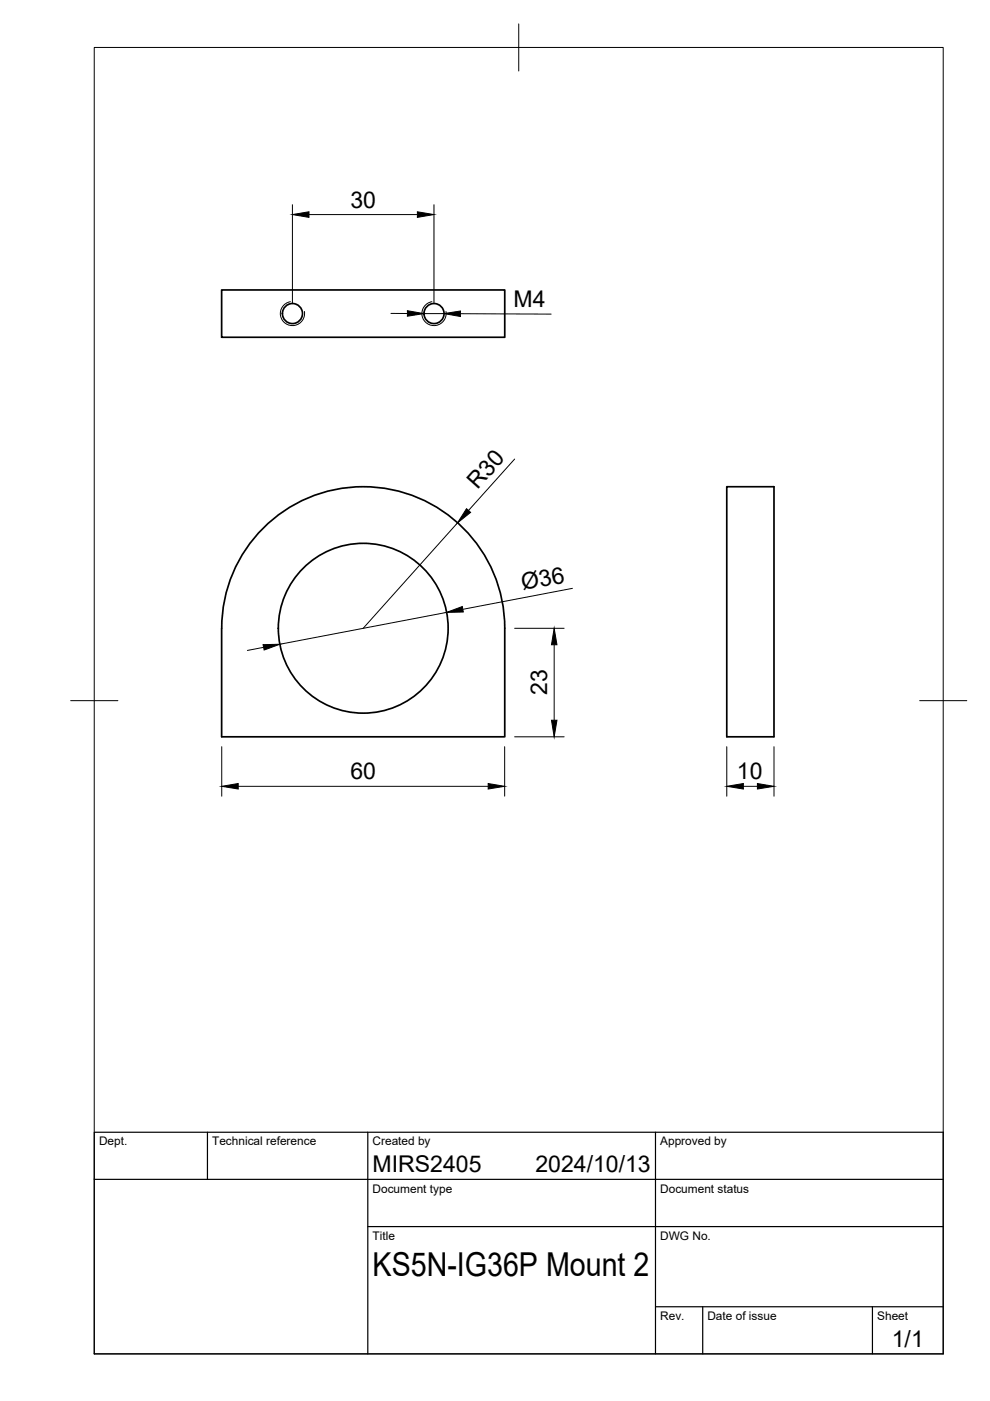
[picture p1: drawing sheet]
<svg xmlns="http://www.w3.org/2000/svg" width="210mm" height="297mm" viewBox="0 0 210 297" stroke-linecap="round" stroke-linejoin="round" font-family="sans-serif">
<!-- layer: Visible -->
<g fill="none" stroke="#000" stroke-width=".36">
<path d="M47 61.5h60v10h-60zM55.8 112a30 30 0 0 1 32.7-6.5 30 30 0 0 1 18.5 27.7v23h-60v-23a29.9 29.9 0 0 1 8.8-21.2zM154.1 103.2h10v53h-10z"/>
<circle cx="62" cy="66.5" r="2.13"/>
<circle cx="92" cy="66.5" r="2.13"/>
<circle cx="77" cy="133.2" r="18"/>
</g>
<!-- layer: Visible Narrow -->
<path d="M61.6 64a2.56 2.56 0 0 0-2.1 2.9 2.56 2.56 0 0 0 3 2.1 2.56 2.56 0 0 0 2-3M91.6 64a2.56 2.56 0 0 0-2.1 2.9 2.56 2.56 0 0 0 3 2.1 2.56 2.56 0 0 0 2.1-3" fill="none" stroke="#000" stroke-width=".21"/>
<!-- layer: BORDER -->
<path d="M20 10.1h180v276.9h-180zM110 5.1v10M15 148.6h10M195 148.6h10" fill="none" stroke="#000" stroke-width=".21"/>
<!-- layer: TITLEBLOCK -->
<path d="M20 240.1h180v46.9h-180zM20 250h180M44 240.1v9.9M78 240.1v46.9M139 240.1v46.9M78 260.1h122M139 277.1h61M149 277.1v9.9M185 277.1v9.9" fill="none" stroke="#000" stroke-width=".25"/>
<!-- layer: FD_Dimensions -->
<g fill="none" stroke="#000" stroke-width=".21">
<path d="M62 43.4v21M65.5 45.5h23M92 43.4v21M82.9 66.4l3.5 .1M89.9 66.5h4.2M97.6 66.5l19.3 .1M109.1 97.3l-9.8 10.9M97 110.9l-20 22.3M55.9 137.3l-3.4 .6M94.7 129.8l-35.4 6.8M109.1 133.2h10.5M117.5 136.7v16"/>
<path d="M121.4 124.7l-23.3 4.5M47 158.3v10.5M107 158.3v10.5M109.1 156.2h10.5M154.1 158.3v10.5M164.1 158.3v10.5M50.5 166.7h53M157.6 166.7h3"/>
</g>
<g fill="#000" stroke="#000" stroke-width=".21">
<path d="M62 45.5l3.5-.6v1.2zM88.5 44.9l3.5 .6-3.5 .6zM86.4 65.9l3.5 .6-3.5 .5zM94.1 66.5l3.5-.6v1.2zM98.9 107.9l.9 .7-2.8 2.3zM55.8 136.7l3.5-.1-3.3 1.2zM94.7 129.8l3.3-1.2 .2 1.2zM117.5 133.2l.6 3.5h-1.2zM116.9 152.7h1.2l-.6 3.5zM47 166.7l3.5-.6v1.2zM103.5 166.1l3.5 .6-3.5 .6zM154.1 166.7l3.5-.6v1.2z"/>
<path d="M160.6 166.1l3.5 .6-3.5 .6z"/>
</g>
<text font-size="7" x="79" y="270.6">KS5N-IG36P Mount 2</text>
<g font-size="4.9">
<text x="74.3" y="44">30</text>
<text x="108.9" y="65.2">M4</text>
<text x="101.3" y="103.9" transform="rotate(-48 101.3 103.9)">R30</text>
<text x="110.8" y="125.2" transform="rotate(-11 110.8 125.2)">Ø36</text>
<text x="116" y="147.4" transform="rotate(-90 116 147.4)">23</text>
<text x="74.3" y="165.3">60</text>
<text x="156.2" y="165.3">10</text>
<text x="79" y="248.5">MIRS2405</text>
<text x="113.5" y="248.5">2024/10/13</text>
<text x="189.1" y="285.7">1/1</text>
</g>
<g font-size="2.5">
<text x="21" y="242.9">Dept.</text>
<text x="45" y="242.9">Technical reference</text>
<text x="79" y="242.9">Created by</text>
<text x="140" y="242.9">Approved by</text>
<text x="79" y="252.8">Document type</text>
<text x="140" y="252.8">Document status</text>
<text x="79" y="262.9">Title</text>
<text x="140" y="262.9">DWG No.</text>
<text x="140" y="279.9">Rev.</text>
<text x="150" y="279.9">Date of issue</text>
<text x="186" y="279.9">Sheet</text>
</g>
</svg>
